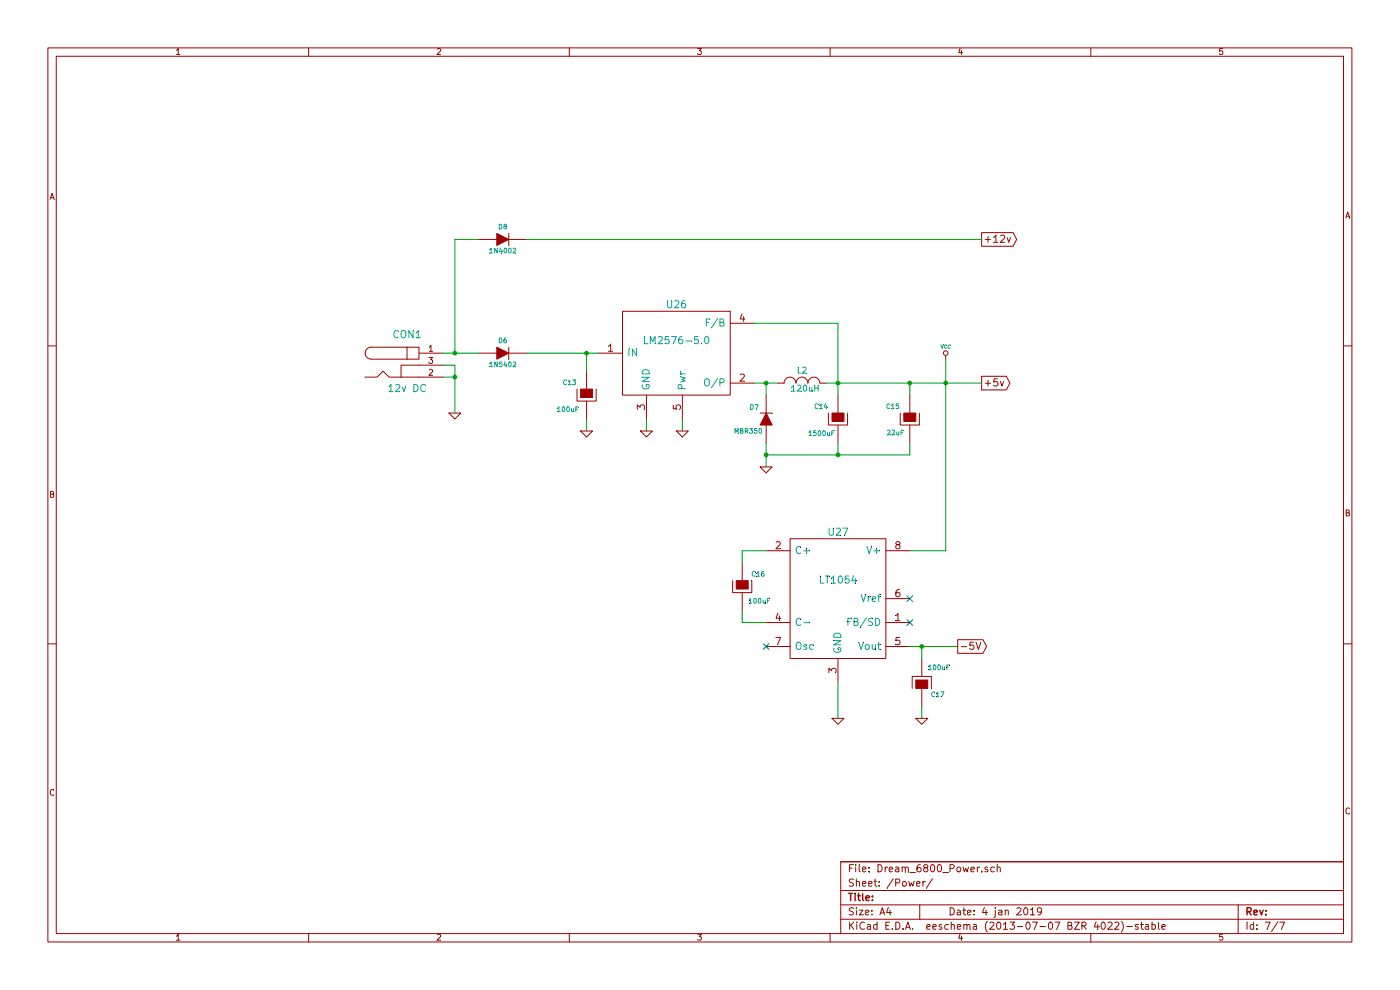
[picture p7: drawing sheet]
EESchema Schematic File Version 2
LIBS:Dream_6800
LIBS:180_din
LIBS:power
LIBS:device
LIBS:transistors
LIBS:conn
LIBS:linear
LIBS:regul
LIBS:74xx
LIBS:cmos4000
LIBS:adc-dac
LIBS:memory
LIBS:xilinx
LIBS:special
LIBS:microcontrollers
LIBS:dsp
LIBS:microchip
LIBS:analog_switches
LIBS:motorola
LIBS:texas
LIBS:intel
LIBS:audio
LIBS:interface
LIBS:digital-audio
LIBS:philips
LIBS:display
LIBS:cypress
LIBS:siliconi
LIBS:opto
LIBS:atmel
LIBS:contrib
LIBS:valves
LIBS:Dream_6800-cache
EELAYER 27 0
EELAYER END
$Descr A4 11693 8268
encoding utf-8
Sheet 7 7
Title ""
Date "4 jan 2019"
Rev ""
Comp ""
Comment1 ""
Comment2 ""
Comment3 ""
Comment4 ""
$EndDescr
$Comp
L LT1054 U27
U 1 1
P 7000 4900
F 0 "U27" H 7000 5350 60  0000 C CNN
F 1 "LT1054" H 7000 4950 60  0000 C CNN
F 2 "" H 7000 4900 60  0000 C CNN
F 3 "" H 7000 4900 60  0000 C CNN
	1    7000 4900
	1    0    0    -1  
$EndComp
$Comp
L CP C16
U 1 1
P 6200 4900
F 0 "C16" H 6275 5000 40  0000 L CNN
F 1 "100uF" H 6250 4775 40  0000 L CNN
F 2 "~" H 6300 4750 30  0000 C CNN
F 3 "~" H 6200 4900 300 0000 C CNN
	1    6200 4900
	1    0    0    -1  
$EndComp
Wire Wire Line
	6400 4600 6200 4600
Wire Wire Line
	6200 4600 6200 4700
Wire Wire Line
	6400 5200 6200 5200
Wire Wire Line
	6200 5200 6200 5100
$Comp
L CP C17
U 1 1
P 7700 5700
F 0 "C17" H 7775 5800 40  0000 L CNN
F 1 "100uF" H 7750 5575 40  0000 L CNN
F 2 "~" H 7800 5550 30  0000 C CNN
F 3 "~" H 7700 5700 300 0000 C CNN
	1    7700 5700
	1    0    0    1   
$EndComp
Wire Wire Line
	7600 5400 8000 5400
Wire Wire Line
	7700 5500 7700 5400
Connection ~ 7700 5400
NoConn ~ 6400 5400
$Comp
L GND #PWR046
U 1 1
P 7000 6000
F 0 "#PWR046" H 7000 6000 30  0001 C CNN
F 1 "GND" H 7000 5930 30  0001 C CNN
F 2 "" H 7000 6000 60  0000 C CNN
F 3 "" H 7000 6000 60  0000 C CNN
	1    7000 6000
	1    0    0    -1  
$EndComp
Wire Wire Line
	7900 4600 7600 4600
NoConn ~ 7600 5000
NoConn ~ 7600 5200
$Comp
L LM2576-5.0 U26
U 1 1
P 5700 3000
F 0 "U26" H 5650 3450 60  0000 C CNN
F 1 "LM2576-5.0" H 5650 3150 60  0000 C CNN
F 2 "~" H 5700 3000 60  0000 C CNN
F 3 "~" H 5700 3000 60  0000 C CNN
	1    5700 3000
	1    0    0    -1  
$EndComp
$Comp
L CP C13
U 1 1
P 4900 3300
F 0 "C13" H 4700 3400 40  0000 L CNN
F 1 "100uF" H 4650 3175 40  0000 L CNN
F 2 "~" H 5000 3150 30  0000 C CNN
F 3 "~" H 4900 3300 300 0000 C CNN
	1    4900 3300
	1    0    0    -1  
$EndComp
$Comp
L GND #PWR047
U 1 1
P 5400 3600
F 0 "#PWR047" H 5400 3600 30  0001 C CNN
F 1 "GND" H 5400 3530 30  0001 C CNN
F 2 "" H 5400 3600 60  0000 C CNN
F 3 "" H 5400 3600 60  0000 C CNN
	1    5400 3600
	1    0    0    -1  
$EndComp
$Comp
L GND #PWR048
U 1 1
P 4900 3600
F 0 "#PWR048" H 4900 3600 30  0001 C CNN
F 1 "GND" H 4900 3530 30  0001 C CNN
F 2 "" H 4900 3600 60  0000 C CNN
F 3 "" H 4900 3600 60  0000 C CNN
	1    4900 3600
	1    0    0    -1  
$EndComp
Wire Wire Line
	4900 3500 4900 3600
$Comp
L DIODE D7
U 1 1
P 6400 3500
F 0 "D7" V 6500 3600 40  0000 C CNN
F 1 "MBR350" V 6300 3650 40  0000 C CNN
F 2 "~" H 6400 3500 60  0000 C CNN
F 3 "~" H 6400 3500 60  0000 C CNN
	1    6400 3500
	0    -1   -1   0   
$EndComp
$Comp
L INDUCTOR_SMALL L2
U 1 1
P 6700 3200
F 0 "L2" H 6700 3300 50  0000 C CNN
F 1 "120uH" H 6725 3150 50  0000 C CNN
F 2 "~" H 6750 3200 60  0000 C CNN
F 3 "~" H 6750 3200 60  0000 C CNN
	1    6700 3200
	1    0    0    -1  
$EndComp
$Comp
L CP C14
U 1 1
P 7000 3500
F 0 "C14" H 6800 3600 40  0000 L CNN
F 1 "1500uF" H 6750 3375 40  0000 L CNN
F 2 "~" H 7100 3350 30  0000 C CNN
F 3 "~" H 7000 3500 300 0000 C CNN
	1    7000 3500
	1    0    0    -1  
$EndComp
$Comp
L CP C15
U 1 1
P 7600 3500
F 0 "C15" H 7400 3600 40  0000 L CNN
F 1 "22uF" H 7405 3380 40  0000 L CNN
F 2 "~" H 7700 3350 30  0000 C CNN
F 3 "~" H 7600 3500 300 0000 C CNN
	1    7600 3500
	1    0    0    -1  
$EndComp
Wire Wire Line
	7700 5900 7700 6000
$Comp
L GND #PWR049
U 1 1
P 7700 6000
F 0 "#PWR049" H 7700 6000 30  0001 C CNN
F 1 "GND" H 7700 5930 30  0001 C CNN
F 2 "" H 7700 6000 60  0000 C CNN
F 3 "" H 7700 6000 60  0000 C CNN
	1    7700 6000
	1    0    0    -1  
$EndComp
Wire Wire Line
	7000 5700 7000 6000
$Comp
L GND #PWR050
U 1 1
P 5700 3600
F 0 "#PWR050" H 5700 3600 30  0001 C CNN
F 1 "GND" H 5700 3530 30  0001 C CNN
F 2 "" H 5700 3600 60  0000 C CNN
F 3 "" H 5700 3600 60  0000 C CNN
	1    5700 3600
	1    0    0    -1  
$EndComp
$Comp
L GND #PWR051
U 1 1
P 6400 3900
F 0 "#PWR051" H 6400 3900 30  0001 C CNN
F 1 "GND" H 6400 3830 30  0001 C CNN
F 2 "" H 6400 3900 60  0000 C CNN
F 3 "" H 6400 3900 60  0000 C CNN
	1    6400 3900
	1    0    0    -1  
$EndComp
Wire Wire Line
	5700 3500 5700 3600
Wire Wire Line
	5400 3500 5400 3600
Wire Wire Line
	6300 3200 6500 3200
Wire Wire Line
	6400 3300 6400 3200
Connection ~ 6400 3200
Wire Wire Line
	7000 2700 6300 2700
Text GLabel 8000 5400 2    60   Output ~ 0
-5V
Text GLabel 8200 3200 2    60   Output ~ 0
+5v
$Comp
L VCC #PWR052
U 1 1
P 7900 3000
F 0 "#PWR052" H 7900 3100 30  0001 C CNN
F 1 "VCC" H 7900 3100 30  0000 C CNN
F 2 "" H 7900 3000 60  0000 C CNN
F 3 "" H 7900 3000 60  0000 C CNN
	1    7900 3000
	1    0    0    -1  
$EndComp
$Comp
L DIODE D6
U 1 1
P 4200 2950
F 0 "D6" H 4200 3050 40  0000 C CNN
F 1 "1N5402" H 4200 2850 40  0000 C CNN
F 2 "~" H 4200 2950 60  0000 C CNN
F 3 "~" H 4200 2950 60  0000 C CNN
	1    4200 2950
	1    0    0    -1  
$EndComp
$Comp
L BARREL_JACK CON1
U 1 1
P 3400 3050
F 0 "CON1" H 3400 3300 60  0000 C CNN
F 1 "12v DC" H 3400 2850 60  0000 C CNN
F 2 "" H 3400 3050 60  0000 C CNN
F 3 "" H 3400 3050 60  0000 C CNN
	1    3400 3050
	1    0    0    -1  
$EndComp
$Comp
L GND #PWR053
U 1 1
P 3800 3450
F 0 "#PWR053" H 3800 3450 30  0001 C CNN
F 1 "GND" H 3800 3380 30  0001 C CNN
F 2 "" H 3800 3450 60  0000 C CNN
F 3 "" H 3800 3450 60  0000 C CNN
	1    3800 3450
	1    0    0    -1  
$EndComp
Wire Wire Line
	4000 2950 3700 2950
Wire Wire Line
	3700 3150 3800 3150
Wire Wire Line
	3800 3050 3800 3450
Wire Wire Line
	3700 3050 3800 3050
Connection ~ 3800 3150
Text GLabel 8200 2000 2    60   Output ~ 0
+12v
Wire Wire Line
	7600 3700 7600 3800
Wire Wire Line
	7600 3800 6400 3800
Wire Wire Line
	6400 3700 6400 3900
Connection ~ 6400 3800
Wire Wire Line
	7000 3700 7000 3800
Connection ~ 7000 3800
Wire Wire Line
	7900 4600 7900 3000
Wire Wire Line
	6900 3200 8200 3200
Connection ~ 7900 3200
Wire Wire Line
	7600 3300 7600 3200
Connection ~ 7600 3200
Wire Wire Line
	7000 2700 7000 3300
Connection ~ 7000 3200
$Comp
L DIODE D8
U 1 1
P 4200 2000
F 0 "D8" H 4200 2100 40  0000 C CNN
F 1 "1N4002" H 4200 1900 40  0000 C CNN
F 2 "~" H 4200 2000 60  0000 C CNN
F 3 "~" H 4200 2000 60  0000 C CNN
	1    4200 2000
	1    0    0    -1  
$EndComp
Wire Wire Line
	5000 2950 4400 2950
Wire Wire Line
	4900 3100 4900 2950
Connection ~ 4900 2950
Wire Wire Line
	8200 2000 4400 2000
Wire Wire Line
	3800 2950 3800 2000
Wire Wire Line
	3800 2000 4000 2000
Connection ~ 3800 2950
$EndSCHEMATC
